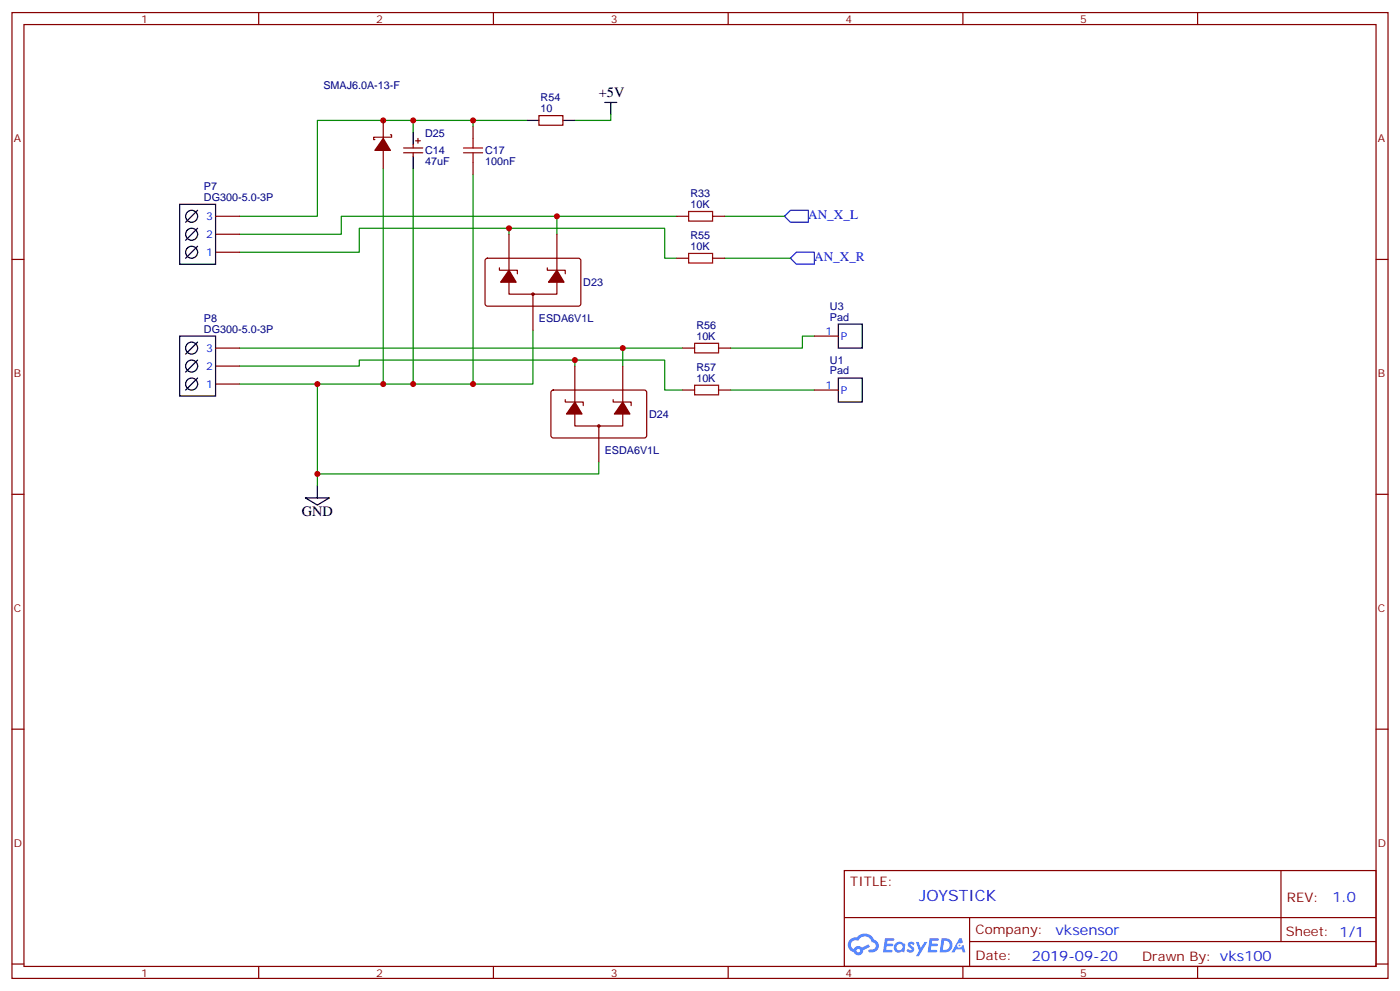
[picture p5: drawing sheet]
<svg xmlns="http://www.w3.org/2000/svg" width="412mm" height="292mm" viewBox="0 0 412 292" stroke-linecap="round" stroke-linejoin="round" font-family="sans-serif">
<g fill="none" stroke="#870000" stroke-width=".35">
<path d="M3.5 3.7h405.4v284.3h-405.4zM7.1 7.2h398.2v277.3h-398.2zM76.2 3.7v3.5M145.3 3.7v3.5M214.5 3.7v3.5M283.6 3.7v3.5M352.8 3.7v3.5M3.5 76.4h3.6M405.3 76.4h3.6M3.5 145.5h3.6M405.3 145.5h3.6M3.5 214.7h3.6"/>
<path d="M405.3 214.7h3.6M248.7 256.3h156.6v28.2h-156.6zM377.3 256.3v20.9M248.7 270.1h156.5M285.6 277.2h119.6M285.6 270.1v14.2M3.5 283.8h3.6M76.2 284.5v3.5M145.3 284.5v3.5M214.5 284.5v3.5M283.6 284.5v3.5M352.8 284.5v3.5"/>
<path d="M405.3 283.8h3.6"/>
</g>
<g fill="#5487ff">
<path d="M267.7 277.5a1.22 1.22 0 0 1 1.7 .2l-.4 .6a.47 .47 0 0 0-.3-.4 .47 .47 0 0 0-.5 .2l.1 .2a1.14 1.14 0 0 1 .8 1.8 1.14 1.14 0 0 1-1.9 0l-.2-.2 .5-.6 .7 .5a.29 .29 0 0 0 .3-.3 .29 .29 0 0 0-.2-.3 1.04 1.04 0 0 1-.6-1.7z"/>
<path d="M260.7 276.2h2.4l.3 .2-.2 .5-1.8 .1-.1 .8h1.5l.3 .4-.3 .4h-1.6l-.2 1.1h1.7l.2 .3-.2 .3-2.6 .1z"/>
<path d="M273.8 276.2h2.4l.3 .2-.1 .5-1.8 .1-.2 .8h1.6l.3 .4-.4 .4-1.6-.1-.1 1.1 1.7 .1 .2 .3-.2 .3-2.6 .1z"/>
<path d="M282.6 276.2h.7l.3 1.3-.6 .3a.69 .69 0 0 0-1 .3 .69 .69 0 0 0 .4 .9 .69 .69 0 0 0 .9-.6l.5-.2 .6 2.2h-.8l-.2-.9h-1.8l-.5 .9h-.8z"/>
<path d="M269.8 277.3h.8l.6 1.8 1.1-1.8h.9l-2.6 4.2h-.8l.9-1.5z"/>
<path d="M277.4 276.2l-.6 4.2h1.3a2.11 2.11 0 0 0 2.5-2.1 2.11 2.11 0 0 0-2.5-2.1zM278.1 277a1.39 1.39 0 0 1 1.7 1.4 1.39 1.39 0 0 1-1.8 1.2h-.3z"/>
<path d="M263.7 277.8a1.54 1.54 0 0 0-.1 2.2 1.54 1.54 0 0 0 2.2 .1l.6 .3 .3-2.3-.2-.3h-.4a1.49 1.49 0 0 0-2.4 0zM264 278.8a.94 .94 0 0 1 1.8 0 .94 .94 0 0 1-1.8 0z"/>
<path d="M250.4 276.6a2.18 2.18 0 0 0 1.1 3.7 1.44 1.44 0 0 0 1.6 .9 1.44 1.44 0 0 0 1.2-1.4l2-1.1-.5-.7-1.9 1a1.47 1.47 0 0 0-2.4 .4 1.39 1.39 0 0 1-.7-1.9 1.39 1.39 0 0 1 2-.5 2.12 2.12 0 0 1 2.2-1.3 2.12 2.12 0 0 1 1.9 1.7 1.14 1.14 0 0 1 1.1 1.4 1.14 1.14 0 0 1-1.7 .7 .43 .43 0 0 0-.5 .4 .43 .43 0 0 0 .4 .5 1.98 1.98 0 0 0 2.5-1.2 1.98 1.98 0 0 0-1.2-2.6 3.1 3.1 0 0 0-5.3-.6l-.9 .1zM252.3 279.9a.55 .55 0 0 1 1.1 0 .55 .55 0 0 1-1.1 0z"/>
<circle cx="282.6" cy="278.3" r=".26"/>
</g>
<path d="M178.2 30.2h3.5M179.9 30.2v3.5M90 146.6h7l-3.5 2.1zM93.5 143.1v3.5" fill="none" stroke="#000" stroke-width=".35"/>
<g fill="none" stroke="#008700" stroke-width=".35">
<path d="M121.7 35.5h-28.2v28.2h-22.9M139.3 35.5v1.7M155.2 35.5h-33.5v3.5M179.9 33.7v1.8h-10.6M112.9 49.6v63.5h-19.4M121.7 49.6v63.5h-8.8M139.3 51.3v61.8h-17.6M70.6 69h29.9v-5.3h63.5v5.3M149.9 69v-1.8h-44.1v7.1h-35.2M149.9 67.2h45.9v8.8h3.5M164 63.7h35.3M213.4 63.7h17.7"/>
<path d="M213.4 76h19.4M157 97.2v15.9h-17.7M239.9 99h-3.5v3.5h-21.2M70.6 113.1h22.9v30M70.6 107.8h35.2v-1.8h90v8.8h5.3M70.6 102.5h112.8v5.3M169.3 106v1.8M183.4 102.5h17.7M215.2 114.8h24.7M176.4 136v3.5h-82.9"/>
</g>
<path d="M231.1 63.7l1.7-1.8h5.3v3.5h-5.3zM232.8 76l1.8-1.7h5.3v3.5h-5.3z" fill="none" stroke="#00f" stroke-width=".35"/>
<g fill="#c00">
<circle cx="169.3" cy="106" r=".88"/>
<circle cx="149.9" cy="67.2" r=".88"/>
<circle cx="93.5" cy="139.5" r=".88"/>
<circle cx="121.7" cy="113.1" r=".88"/>
<circle cx="93.5" cy="113.1" r=".88"/>
<circle cx="139.3" cy="35.5" r=".88"/>
<circle cx="112.9" cy="35.5" r=".88"/>
<circle cx="121.7" cy="35.5" r=".88"/>
<circle cx="112.9" cy="113.1" r=".88"/>
<circle cx="139.3" cy="113.1" r=".88"/>
<circle cx="164" cy="63.7" r=".88"/>
<circle cx="183.4" cy="102.5" r=".88"/>
</g>
<g fill="none" stroke="#870000" stroke-width=".35">
<path d="M112.9 35.5v5.2M115 39.7h.4v.7h-5.3v.7h.3M139.3 37.2v3.5M158.7 34h7.1v2.9h-7.1zM112.9 44.3v5.3M118.9 43.6h5.6M118.9 45h5.6M121.7 42.5v1.1M121.7 45v1M122.4 41.5h1.4M123.1 40.7v1.5M139.3 47.8v3.5"/>
<path d="M63.5 74.3h7.1M63.5 69h7.1M63.5 63.7h7.1M143.1 76.2l.5-.2 27.1 .1 .4 .6-.1 13-.6 .4h-27.1l-.4-.7v-12.7zM147.1 78.8v.8h5.3v1M149.9 69v10.6M161.2 78.8v.8h5.3v1M164 69v10.6M199.3 63.7h3.5M199.3 76h3.5M209.9 63.7h3.5M209.9 76h3.5"/>
<path d="M149.9 83.1v3.5h14.1v-3.5M157 86.6v10.6M239.9 99h7M63.5 113.1h7.1M63.5 107.8h7.1M63.5 102.5h7.1M162.5 115l.5-.2 27.1 .1 .4 .6-.1 13-.6 .4h-27.1l-.4-.7v-12.7zM166.5 117.7v.7h5.3v1M169.3 107.8v10.6M180.6 117.7v.7h5.3v1M183.4 107.8v10.6M201.1 102.5h3.5"/>
<path d="M201.1 114.8h3.5M211.7 102.5h3.5M211.7 114.8h3.5M239.9 114.8h7M169.3 121.9v3.5h14.1v-3.5M176.4 125.4v10.6"/>
<circle cx="157" cy="86.6" r=".35"/>
<circle cx="176.4" cy="125.4" r=".35"/>
</g>
<g fill="none" stroke="#000" stroke-width=".35">
<path d="M121.7 39v3.5M155.2 35.5h3.5M165.8 35.5h3.5M121.7 46v3.6M52.9 60.1h10.6v17.7h-10.6zM58.2 72.5l-3.5 3.5M58.2 67.2l-3.5 3.5M58.2 61.9l-3.5 3.5M52.9 99h10.6v17.6h-10.6zM246.9 95.4h7.1v7.1h-7.1zM58.2 111.3l-3.5 3.5M58.2 106l-3.5 3.5"/>
<path d="M58.2 100.7l-3.5 3.5M246.9 111.3h7.1v7.1h-7.1z"/>
<circle cx="56.4" cy="74.3" r="1.76"/>
<circle cx="56.4" cy="63.7" r="1.76"/>
<circle cx="56.4" cy="69" r="1.76"/>
<circle cx="56.4" cy="107.8" r="1.76"/>
<circle cx="56.4" cy="102.5" r="1.76"/>
<circle cx="56.4" cy="113.1" r="1.76"/>
</g>
<g fill="#870000" stroke="#870000" stroke-width=".35">
<path d="M164 79.6l2.2 3.5h-4.6z"/>
<path d="M149.9 79.6l2.1 3.5h-4.5z"/>
<path d="M183.4 118.4l2.2 3.5h-4.6z"/>
<path d="M169.3 118.4l2.1 3.5h-4.5z"/>
<path d="M112.9 40.7l2.1 3.6h-4.6z"/>
</g>
<path d="M136.5 45h5.7M136.5 43.6h5.7M139.3 40.7v2.9M139.3 45v2.8M202.8 62.3h7.1v2.8h-7.1zM202.8 74.6h7.1v2.8h-7.1zM204.6 101.1h7.1v2.8h-7.1zM204.6 113.4h7.1v2.8h-7.1z" fill="none" stroke="#a10000" stroke-width=".35"/>
<text font-size="4.6" fill="#00f" x="270.8" y="265.3">JOYSTICK</text>
<g font-size="4.2">
<text x="176.4" y="28.7">+5V</text>
<text x="88.9" y="151.9">GND</text>
</g>
<g font-size="4.2" fill="#00f">
<text x="392.5" y="265.6">1.0</text>
<text x="310.9" y="275.1">vksensor</text>
<text x="304" y="282.9">2019-09-20</text>
</g>
<g font-size="3.9" fill="#00f">
<text x="238.1" y="64.4">AN_X_L</text>
<text x="239.9" y="76.7">AN_X_R</text>
</g>
<g font-size="3.9" fill="#800">
<text x="250.5" y="260.9">TITLE:</text>
<text x="379.1" y="265.6">REV:</text>
<text x="287.4" y="275.1">Company:</text>
<text x="378.7" y="275.7">Sheet: 1/1</text>
<text x="287.4" y="282.8">Date:</text>
<text x="336.4" y="282.8">Drawn By: vks100</text>
</g>
<g font-size="3.2" fill="#800">
<text x="41.6" y="6.7">1</text>
<text x="110.8" y="6.7">2</text>
<text x="179.9" y="6.7">3</text>
<text x="249.1" y="6.7">4</text>
<text x="318.2" y="6.7">5</text>
<text x="4.1" y="41.8">A</text>
<text x="405.9" y="41.8">A</text>
<text x="4.1" y="110.9">B</text>
<text x="405.9" y="110.9">B</text>
<text x="4.1" y="180.1">C</text>
<text x="405.9" y="180.1">C</text>
<text x="4.1" y="249.2">D</text>
<text x="405.9" y="249.2">D</text>
<text x="41.6" y="287.5">1</text>
<text x="110.8" y="287.5">2</text>
<text x="179.9" y="287.5">3</text>
<text x="249.1" y="287.5">4</text>
<text x="318.2" y="287.5">5</text>
</g>
<g font-size="3.2" fill="#000080">
<text x="95.2" y="26.1">SMAJ6.0A-13-F</text>
<text x="159.3" y="29.8">R54</text>
<text x="159.3" y="33">10</text>
<text x="125.2" y="40.2">D25</text>
<text x="125.2" y="45.3">C14</text>
<text x="142.9" y="45.4">C17</text>
<text x="125.2" y="48.5">47uF</text>
<text x="142.9" y="48.6">100nF</text>
<text x="60.1" y="59.1">DG300-5.0-3P</text>
<text x="60.1" y="55.9">P7</text>
<text x="203.4" y="58">R33</text>
<text x="203.4" y="61.2">10K</text>
<text x="203.4" y="70.3">R55</text>
<text x="203.4" y="73.6">10K</text>
<text x="171.8" y="84.1">D23</text>
<text x="60.1" y="94.7">P8</text>
<text x="158.7" y="94.9">ESDA6V1L</text>
<text x="244.5" y="94.4">Pad</text>
<text x="244.5" y="91.2">U3</text>
<text x="60.1" y="97.9">DG300-5.0-3P</text>
<text x="205.1" y="100">10K</text>
<text x="205.1" y="96.8">R56</text>
<text x="244.5" y="107">U1</text>
<text x="205.1" y="112.4">10K</text>
<text x="205.1" y="109.1">R57</text>
<text x="244.5" y="110.2">Pad</text>
<text x="191.2" y="122.9">D24</text>
<text x="178.2" y="133.7">ESDA6V1L</text>
</g>
<g font-size="3.2" fill="#00f">
<text x="60.8" y="64.7">3</text>
<text x="60.8" y="70">2</text>
<text x="60.8" y="75.3">1</text>
<text x="243.2" y="98.6">1</text>
<text x="247.6" y="100">P</text>
<text x="60.8" y="103.5">3</text>
<text x="60.8" y="108.8">2</text>
<text x="60.8" y="114.1">1</text>
<text x="243.2" y="114.5">1</text>
<text x="247.6" y="115.9">P</text>
</g>
</svg>
